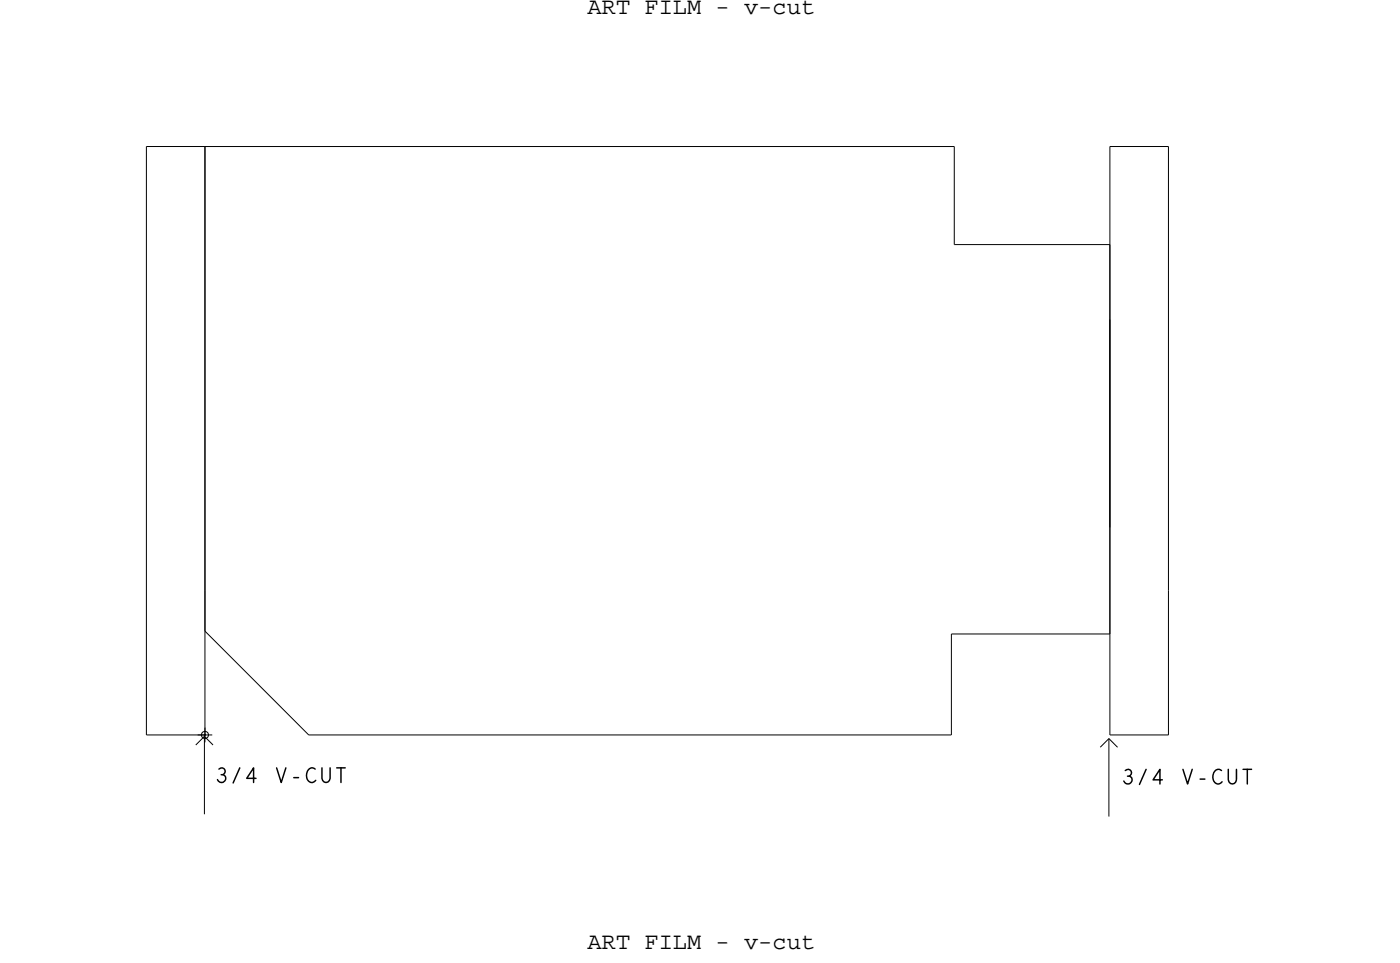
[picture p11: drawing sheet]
<svg xmlns="http://www.w3.org/2000/svg" width="121mm" height="83mm" viewBox="0 0 121 83" stroke-linecap="round" stroke-linejoin="round" font-family="sans-serif">
<!-- layer: Board Outline -->
<g fill="none" stroke="#000" stroke-width=".09">
<path d="M12.7 12.7h5.1zM12.7 12.7v51zM17.8 12.7v38.5zM17.8 12.7v42zM17.8 12.7h65zM82.8 12.7v8.5zM96.3 12.7h5.1zM96.3 12.7v51zM101.4 12.7v38.5zM82.8 21.2h13.5zM96.3 27.7v18zM96.3 21.2v33.8z"/>
<path d="M17.8 54.7l9 9zM17.8 51.2v12.5zM82.5 55h13.8zM82.5 55v8.7zM101.4 51.2v12.5zM12.7 63.7h5.1zM17.7 63.8l.8 .8zM17.7 63.8l-.7 .8zM17.7 63.8v6.8zM26.8 63.7h55.7zM96.2 64l.7 .8zM96.2 64l-.8 .8z"/>
<path d="M96.2 64v6.8zM96.3 63.7h5.1z"/>
</g>
<!-- layer: Text -->
<g fill="none" stroke="#000" stroke-width=".13">
<path d="M19 66.7a.31 .31 0 0 1 .5 0 .31 .31 0 0 1-.2 .4M19.2 67.1a.36 .36 0 0 1 .4 .4 .36 .36 0 0 1-.3 .4 .36 .36 0 0 1-.4-.3M20.8 66.6l-.6 1.3M22.2 67.5h-.8l.6-.9v1.2M24 66.6l.4 1.2 .4-1.2M25.5 67.4h.4M27.3 66.7a.51 .51 0 0 0-.5 0 .51 .51 0 0 0-.2 .6 .46 .46 0 0 0 .2 .5 .46 .46 0 0 0 .6-.2M27.9 66.6v.9a.35 .35 0 0 0 .4 .3 .35 .35 0 0 0 .3-.3v-.9M29.2 66.6h.7M29.6 66.6v1.2M97.6 66.8a.31 .31 0 0 1 .5 0 .31 .31 0 0 1-.1 .5M97.8 67.3a.36 .36 0 0 1 .4 .3 .36 .36 0 0 1-.3 .4 .36 .36 0 0 1-.4-.3"/>
<path d="M99.4 66.7l-.6 1.3M100.8 67.6h-.8l.6-.9v1.3M102.6 66.7l.4 1.3 .4-1.3M104.1 67.5h.4M106 66.8a.51 .51 0 0 0-.6 0 .51 .51 0 0 0-.2 .6 .46 .46 0 0 0 .3 .5 .46 .46 0 0 0 .5-.1M106.6 66.7v.9a.35 .35 0 0 0 .3 .4 .35 .35 0 0 0 .4-.4v-.9M107.8 66.7h.8M108.2 66.7v1.3"/>
</g>
<!-- layer: Drawing Origin -->
<path d="M17.1 63.7h1.3M17.6 63.5l.2-.1 .2 .1 .1 .2-.1 .2-.2 .1-.2-.1-.1-.2zM17.8 63.1v1.2" fill="none" stroke="#000" stroke-width=".09"/>
<g font-size="2.1">
<text x="51" y="1.2">ART FILM - v-cut</text>
<text x="51" y="82.3">ART FILM - v-cut</text>
</g>
</svg>
